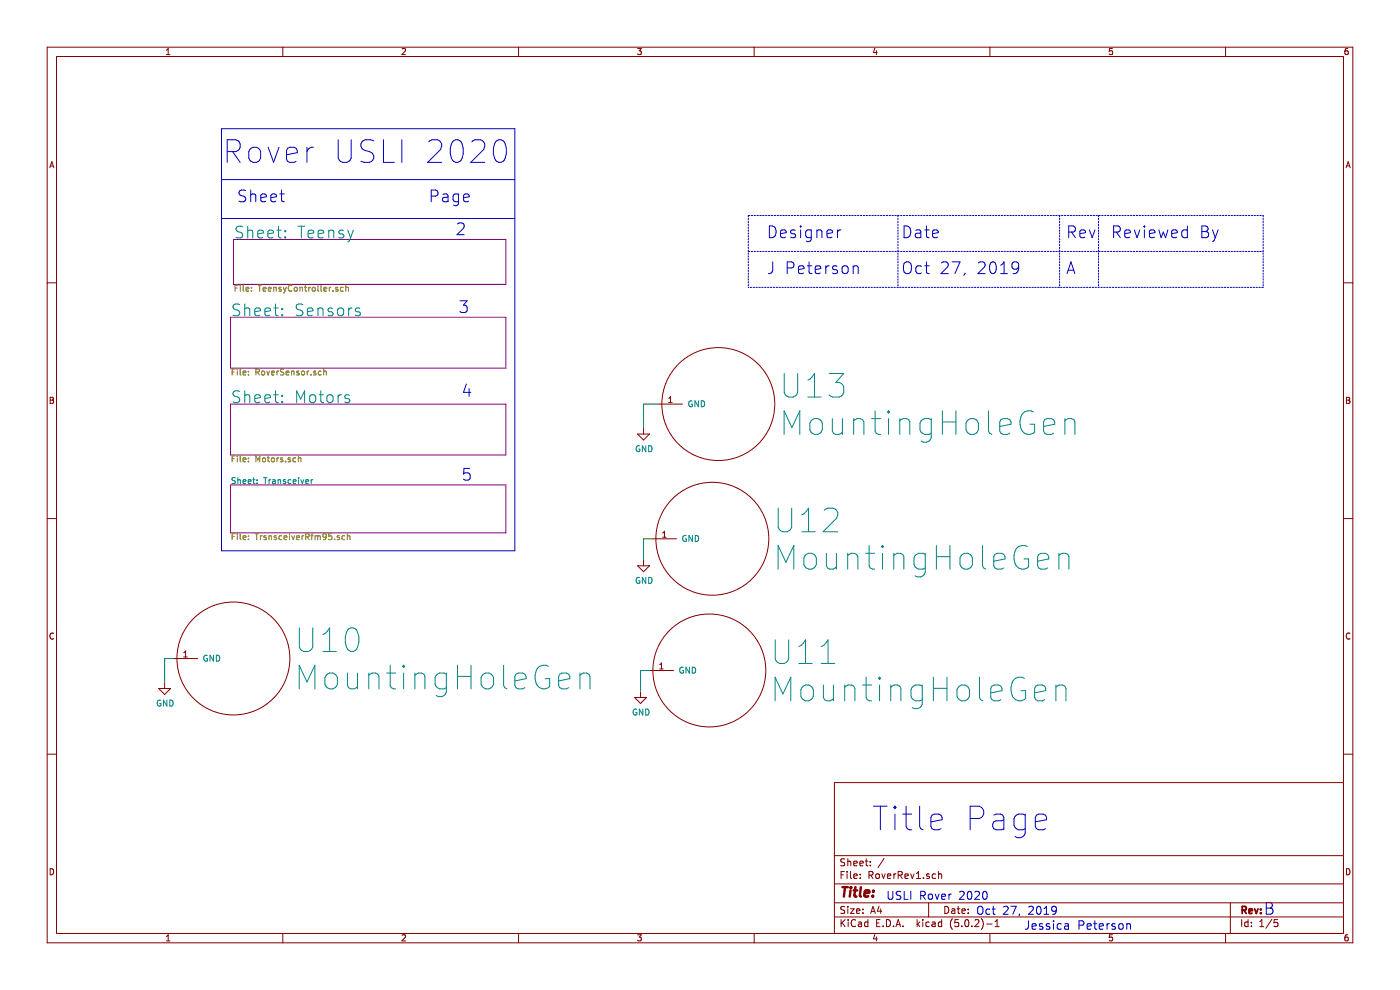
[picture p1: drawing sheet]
EESchema Schematic File Version 4
LIBS:RoverRev1-cache
EELAYER 26 0
EELAYER END
$Descr A4 11693 8268
encoding utf-8
Sheet 1 5
Title ""
Date ""
Rev ""
Comp ""
Comment1 ""
Comment2 ""
Comment3 ""
Comment4 ""
$EndDescr
$Sheet
S 1950 2000 2275 375 
U 5DB4AA4E
F0 "Teensy" 98
F1 "TeensyController.sch" 50
$EndSheet
$Sheet
S 1925 3375 2300 425 
U 5DB4AA51
F0 "Motors" 98
F1 "Motors.sch" 50
$EndSheet
$Sheet
S 1925 2650 2300 425 
U 5DB4AA54
F0 "Sensors" 98
F1 "RoverSensor.sch" 50
$EndSheet
$Sheet
S 1925 4050 2300 400 
U 5DB4BF22
F0 "Transceiver" 50
F1 "TrsnsceiverRfm95.sch" 50
$EndSheet
Wire Notes Line style solid
	1850 4600 4300 4600
Wire Notes Line style solid
	4300 1500 1850 1500
Wire Notes Line style solid
	1850 1825 4300 1825
Text Notes 1975 1700 0    98   ~ 0
Sheet                Page
Text Notes 3800 1975 0    98   ~ 0
2
Text Notes 3825 2625 0    98   ~ 0
3
Text Notes 3850 3325 0    98   ~ 0
4
Text Notes 3850 4025 0    98   ~ 0
5
Text Notes 7275 6950 0    197  ~ 0
Title Page
Text Notes 7400 7525 0    67   ~ 0
USLI Rover 2020
Text Notes 10550 7650 0    98   ~ 0
B
Text Notes 8150 7650 0    67   ~ 0
Oct 27, 2019
Text Notes 8550 7775 0    71   ~ 0
Jessica Peterson
Wire Notes Line style solid
	1850 1075 4300 1075
Wire Notes Line style solid
	4300 1075 4300 4600
Wire Notes Line style solid
	1850 1075 1850 4600
Text Notes 6400 2300 0    98   ~ 0
J Peterson
Text Notes 7525 2300 0    98   ~ 0
Oct 27, 2019
Text Notes 8900 2300 0    98   ~ 0
A
Wire Notes Line
	10550 2400 6250 2400
Wire Notes Line
	6250 2100 10550 2100
Text Notes 6400 2000 0    98   ~ 0
Designer
Text Notes 7525 2000 0    98   ~ 0
Date
Text Notes 8900 2000 0    98   ~ 0
Rev
Wire Notes Line
	6250 1800 10550 1800
Wire Notes Line
	10550 1800 10550 2400
Wire Notes Line
	6250 1800 6250 2400
Wire Notes Line
	7500 1800 7500 2400
Wire Notes Line
	8850 1800 8850 2400
Wire Notes Line
	9175 1800 9175 2400
Text Notes 9275 2000 0    98   ~ 0
Reviewed By
Text Notes 1850 1375 0    189  ~ 0
Rover USLI 2020
$Comp
L MountingHoles:MountingHoleGen U13
U 1 1
P 5400 3025
F 0 "U13" H 6500 2831 197 0000 L CNN
F 1 "MountingHoleGen" H 6500 2519 197 0000 L CNN
F 2 "Mounting_Holes:MountingHole_4.3mm_M4_Pad" H 5400 3025 197 0001 C CNN
F 3 "" H 5400 3025 197 0001 C CNN
	1    5400 3025
	1    0    0    -1  
$EndComp
$Comp
L MountingHoles:MountingHoleGen U12
U 1 1
P 5350 4150
F 0 "U12" H 6450 3956 197 0000 L CNN
F 1 "MountingHoleGen" H 6450 3644 197 0000 L CNN
F 2 "Mounting_Holes:MountingHole_4.3mm_M4_Pad" H 5350 4150 197 0001 C CNN
F 3 "" H 5350 4150 197 0001 C CNN
	1    5350 4150
	1    0    0    -1  
$EndComp
$Comp
L MountingHoles:MountingHoleGen U11
U 1 1
P 5325 5250
F 0 "U11" H 6425 5056 197 0000 L CNN
F 1 "MountingHoleGen" H 6425 4744 197 0000 L CNN
F 2 "Mounting_Holes:MountingHole_4.3mm_M4_Pad" H 5325 5250 197 0001 C CNN
F 3 "" H 5325 5250 197 0001 C CNN
	1    5325 5250
	1    0    0    -1  
$EndComp
$Comp
L MountingHoles:MountingHoleGen U10
U 1 1
P 1350 5150
F 0 "U10" H 2450 4956 197 0000 L CNN
F 1 "MountingHoleGen" H 2450 4644 197 0000 L CNN
F 2 "Mounting_Holes:MountingHole_4.3mm_M4_Pad" H 1350 5150 197 0001 C CNN
F 3 "" H 1350 5150 197 0001 C CNN
	1    1350 5150
	1    0    0    -1  
$EndComp
$Comp
L power:GND #PWR0121
U 1 1
P 1375 5700
F 0 "#PWR0121" H 1375 5450 50  0001 C CNN
F 1 "GND" H 1380 5527 50  0000 C CNN
F 2 "" H 1375 5700 50  0001 C CNN
F 3 "" H 1375 5700 50  0001 C CNN
	1    1375 5700
	1    0    0    -1  
$EndComp
Wire Wire Line
	1375 5700 1375 5500
Wire Wire Line
	1375 5500 1450 5500
$Comp
L power:GND #PWR0122
U 1 1
P 5350 5775
F 0 "#PWR0122" H 5350 5525 50  0001 C CNN
F 1 "GND" H 5355 5602 50  0000 C CNN
F 2 "" H 5350 5775 50  0001 C CNN
F 3 "" H 5350 5775 50  0001 C CNN
	1    5350 5775
	1    0    0    -1  
$EndComp
$Comp
L power:GND #PWR0123
U 1 1
P 5375 4675
F 0 "#PWR0123" H 5375 4425 50  0001 C CNN
F 1 "GND" H 5380 4502 50  0000 C CNN
F 2 "" H 5375 4675 50  0001 C CNN
F 3 "" H 5375 4675 50  0001 C CNN
	1    5375 4675
	1    0    0    -1  
$EndComp
$Comp
L power:GND #PWR0124
U 1 1
P 5375 3575
F 0 "#PWR0124" H 5375 3325 50  0001 C CNN
F 1 "GND" H 5380 3402 50  0000 C CNN
F 2 "" H 5375 3575 50  0001 C CNN
F 3 "" H 5375 3575 50  0001 C CNN
	1    5375 3575
	1    0    0    -1  
$EndComp
Wire Wire Line
	5375 3575 5375 3375
Wire Wire Line
	5375 3375 5500 3375
Wire Wire Line
	5375 4675 5375 4500
Wire Wire Line
	5375 4500 5450 4500
Wire Wire Line
	5350 5775 5350 5600
Wire Wire Line
	5350 5600 5425 5600
$EndSCHEMATC
